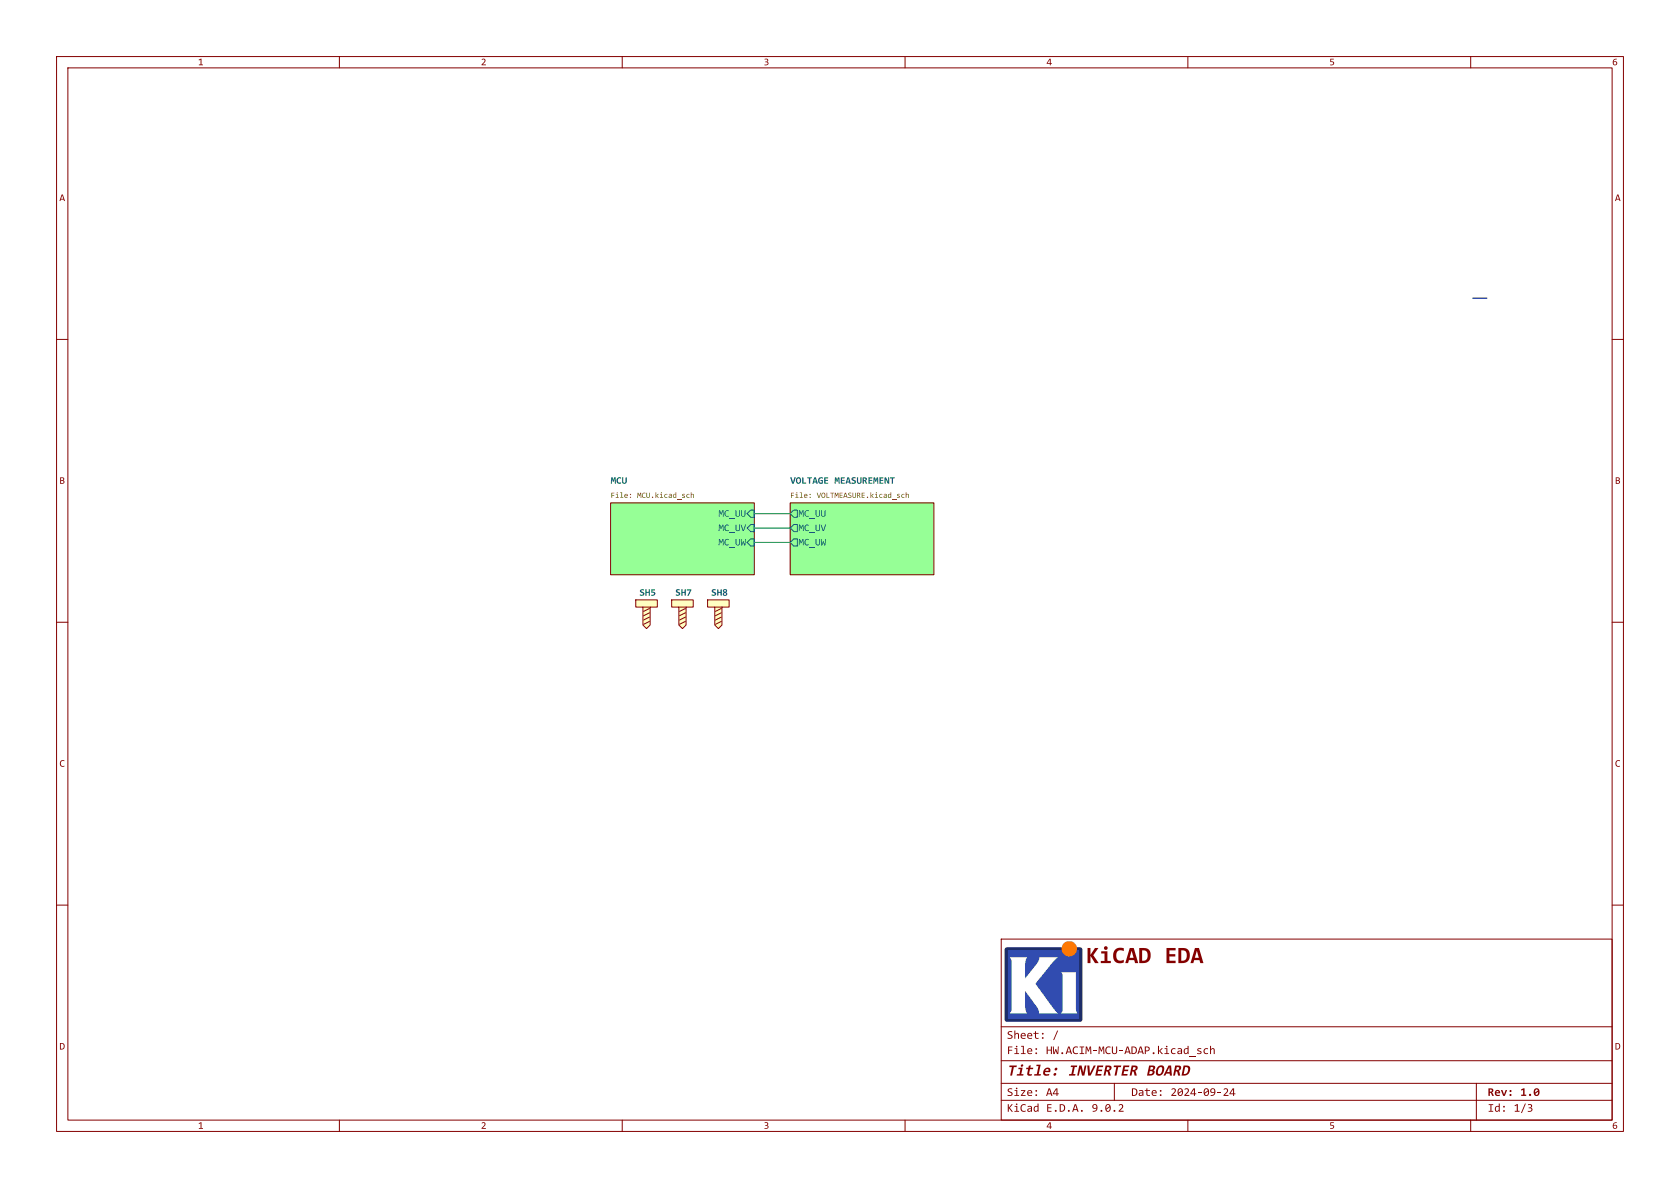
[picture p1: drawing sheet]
(kicad_sch
 (version 20250114)
 (generator "eeschema")
 (generator_version "9.0")
 (paper "A4")
 (title_block
  (title "INVERTER BOARD")
  (date "2024-09-24")
  (rev "1.0"))
 (lib_symbols
  (symbol "SAMPI:SCREWHOLDER"
   (pin_numbers (hide yes))
   (pin_names (hide yes)) (exclude_from_sim no) (in_bom no) (on_board yes)
   (property "Reference" "SH1" (at 2.54 -2.5399 0) (effects (font (size 1.27 1.27)) (justify left)))
   (property "Value" "SCREW HOLDER" (at 2.54 -5.0799 0) (effects (font (size 1.27 1.27)) (justify left)))
   (property "Footprint" "Liem:HOLDER-3MM" (at 0 0 0) (effects (font (size 1.27 1.27)) (hide yes)))
   (property "Datasheet" "" (at 0 0 0) (effects (font (size 1.27 1.27)) (hide yes)))
   (property "Description" "" (at 0 0 0) (effects (font (size 1.27 1.27)) (hide yes)))
   (symbol "SCREWHOLDER_1_1"
    (polyline (pts (xy -1.905 -1.27) (xy 1.905 -1.27) (xy 1.905 -2.54) (xy 0.635 -2.54) (xy 0.635 -5.715) (xy 0 -6.35) (xy -0.635 -5.715) (xy -0.635 -2.54) (xy -1.905 -2.54) (xy -1.905 -1.27)) (stroke (width 0) (type default)) (fill (type background)))
    (polyline (pts (xy -0.508 -3.302) (xy 0.508 -2.794)) (stroke (width 0) (type default)) (fill (type none)))
    (polyline (pts (xy -0.508 -4.064) (xy 0.508 -3.556)) (stroke (width 0) (type default)) (fill (type none)))
    (polyline (pts (xy -0.508 -4.826) (xy 0.508 -4.318)) (stroke (width 0) (type default)) (fill (type none)))
    (polyline (pts (xy -0.508 -5.588) (xy 0.508 -5.08)) (stroke (width 0) (type default)) (fill (type none)))
    (polyline (pts (xy 0.635 -2.54) (xy -0.635 -2.54)) (stroke (width 0) (type default)) (fill (type none))))
   (embedded_fonts no)))
 (wire
  (pts (xy 133.35 95.885) (xy 139.7 95.885))
  (stroke (width 0) (type default)))
 (wire
  (pts (xy 133.35 93.345) (xy 139.7 93.345))
  (stroke (width 0) (type default)))
 (wire
  (pts (xy 133.35 90.805) (xy 139.7 90.805))
  (stroke (width 0) (type default)))
 (polyline
  (pts (xy 260.35 52.705) (xy 262.89 52.705))
  (stroke (width 0) (type default)))
 (symbol
  (lib_id "SAMPI:SCREWHOLDER")
  (at 114.3 104.775 0)
  (unit 1)
  (exclude_from_sim no)
  (in_bom yes)
  (on_board yes)
  (dnp no)
  (property "Reference" "SH5" (at 113.03 104.775 0) (effects (font
    (face "Consolas") (size 1.27 1.27) (thickness 0.254)
    (bold yes)) (justify left)))
  (property "Value" "SCREW HOLDER" (at 116.84 109.8549 0) (effects (font
    (face "Consolas") (size 1.016 1.016) (thickness 0.127)) (justify left) (hide yes)))
  (property "Footprint" "SAMPI:SCREWHOLE-2.5M" (at 114.3 104.775 0) (effects (font
    (face "Consolas") (size 1.016 1.016) (thickness 0.127)) (hide yes)))
  (property "Datasheet" "" (at 114.3 104.775 0) (effects (font
    (face "Consolas") (size 1.016 1.016) (thickness 0.127)) (hide yes)))
  (property "Description" "PAN PHILLIPS SCREW, M2.5 X 4.5 T" (at 114.3 104.775 0) (effects (font
    (face "Consolas") (size 1.016 1.016) (thickness 0.127)) (hide yes)))
  (property "MFT" "Essentra" (at 114.3 104.775 0) (effects (font
    (face "Consolas") (size 1.016 1.016)) (hide yes)))
  (property "MNP" "50M025045P012" (at 114.3 104.775 0) (effects (font
    (face "Consolas") (size 1.016 1.016)) (hide yes))))
 (symbol
  (lib_id "SAMPI:SCREWHOLDER")
  (at 120.65 104.775 0)
  (unit 1)
  (exclude_from_sim no)
  (in_bom yes)
  (on_board yes)
  (dnp no)
  (property "Reference" "SH7" (at 119.38 104.775 0) (effects (font
    (face "Consolas") (size 1.27 1.27) (thickness 0.254)
    (bold yes)) (justify left)))
  (property "Value" "SCREW HOLDER" (at 123.19 109.8549 0) (effects (font
    (face "Consolas") (size 1.016 1.016) (thickness 0.127)) (justify left) (hide yes)))
  (property "Footprint" "SAMPI:SCREWHOLE-2.5M" (at 120.65 104.775 0) (effects (font
    (face "Consolas") (size 1.016 1.016) (thickness 0.127)) (hide yes)))
  (property "Datasheet" "" (at 120.65 104.775 0) (effects (font
    (face "Consolas") (size 1.016 1.016) (thickness 0.127)) (hide yes)))
  (property "Description" "PAN PHILLIPS SCREW, M2.5 X 4.5 T" (at 120.65 104.775 0) (effects (font
    (face "Consolas") (size 1.016 1.016) (thickness 0.127)) (hide yes)))
  (property "MFT" "Essentra" (at 120.65 104.775 0) (effects (font
    (face "Consolas") (size 1.016 1.016)) (hide yes)))
  (property "MNP" "50M025045P012" (at 120.65 104.775 0) (effects (font
    (face "Consolas") (size 1.016 1.016)) (hide yes))))
 (symbol
  (lib_id "SAMPI:SCREWHOLDER")
  (at 127 104.775 0)
  (unit 1)
  (exclude_from_sim no)
  (in_bom yes)
  (on_board yes)
  (dnp no)
  (property "Reference" "SH8" (at 125.73 104.775 0) (effects (font
    (face "Consolas") (size 1.27 1.27) (thickness 0.254)
    (bold yes)) (justify left)))
  (property "Value" "SCREW HOLDER" (at 129.54 109.8549 0) (effects (font
    (face "Consolas") (size 1.016 1.016) (thickness 0.127)) (justify left) (hide yes)))
  (property "Footprint" "SAMPI:SCREWHOLE-2.5M" (at 127 104.775 0) (effects (font
    (face "Consolas") (size 1.016 1.016) (thickness 0.127)) (hide yes)))
  (property "Datasheet" "" (at 127 104.775 0) (effects (font
    (face "Consolas") (size 1.016 1.016) (thickness 0.127)) (hide yes)))
  (property "Description" "PAN PHILLIPS SCREW, M2.5 X 4.5 T" (at 127 104.775 0) (effects (font
    (face "Consolas") (size 1.016 1.016) (thickness 0.127)) (hide yes)))
  (property "MFT" "Essentra" (at 127 104.775 0) (effects (font
    (face "Consolas") (size 1.016 1.016)) (hide yes)))
  (property "MNP" "50M025045P012" (at 127 104.775 0) (effects (font
    (face "Consolas") (size 1.016 1.016)) (hide yes))))
 (sheet
  (at 107.95 88.9)
  (size 25.4 12.7)
  (exclude_from_sim no)
  (in_bom yes)
  (on_board yes)
  (dnp no)
  (stroke (width 0.1524) (type solid))
  (fill (color 150 255 150 1.0000))
  (property "Sheetname" "MCU" (at 107.95 85.725 0) (effects (font
    (face "Consolas") (size 1.27 1.27)
    (bold yes)) (justify left bottom)))
  (property "Sheetfile" "MCU.kicad_sch" (at 107.95 86.995 0) (effects (font
    (face "Consolas") (size 1.016 1.016) (thickness 0.127)) (justify left top)))
  (pin "MC_UU" input (at 133.35 90.805 0) (effects (font (size 1.27 1.27)) (justify right)))
  (pin "MC_UV" input (at 133.35 93.345 0) (effects (font (size 1.27 1.27)) (justify right)))
  (pin "MC_UW" input (at 133.35 95.885 0) (effects (font (size 1.27 1.27)) (justify right))))
 (sheet
  (at 139.7 88.9)
  (size 25.4 12.7)
  (exclude_from_sim no)
  (in_bom yes)
  (on_board yes)
  (dnp no)
  (stroke (width 0.1524) (type solid))
  (fill (color 150 255 150 1.0000))
  (property "Sheetname" "VOLTAGE MEASUREMENT" (at 139.7 85.725 0) (effects (font
    (face "Consolas") (size 1.27 1.27)
    (bold yes)) (justify left bottom)))
  (property "Sheetfile" "VOLTMEASURE.kicad_sch" (at 139.7 86.995 0) (effects (font
    (face "Consolas") (size 1.016 1.016) (thickness 0.127)) (justify left top)))
  (pin "MC_UU" output (at 139.7 90.805 180) (effects (font (size 1.27 1.27)) (justify left)))
  (pin "MC_UV" output (at 139.7 93.345 180) (effects (font (size 1.27 1.27)) (justify left)))
  (pin "MC_UW" output (at 139.7 95.885 180) (effects (font (size 1.27 1.27)) (justify left))))
 (sheet_instances
  (path ""
   (page "1")))
 (embedded_fonts no))
